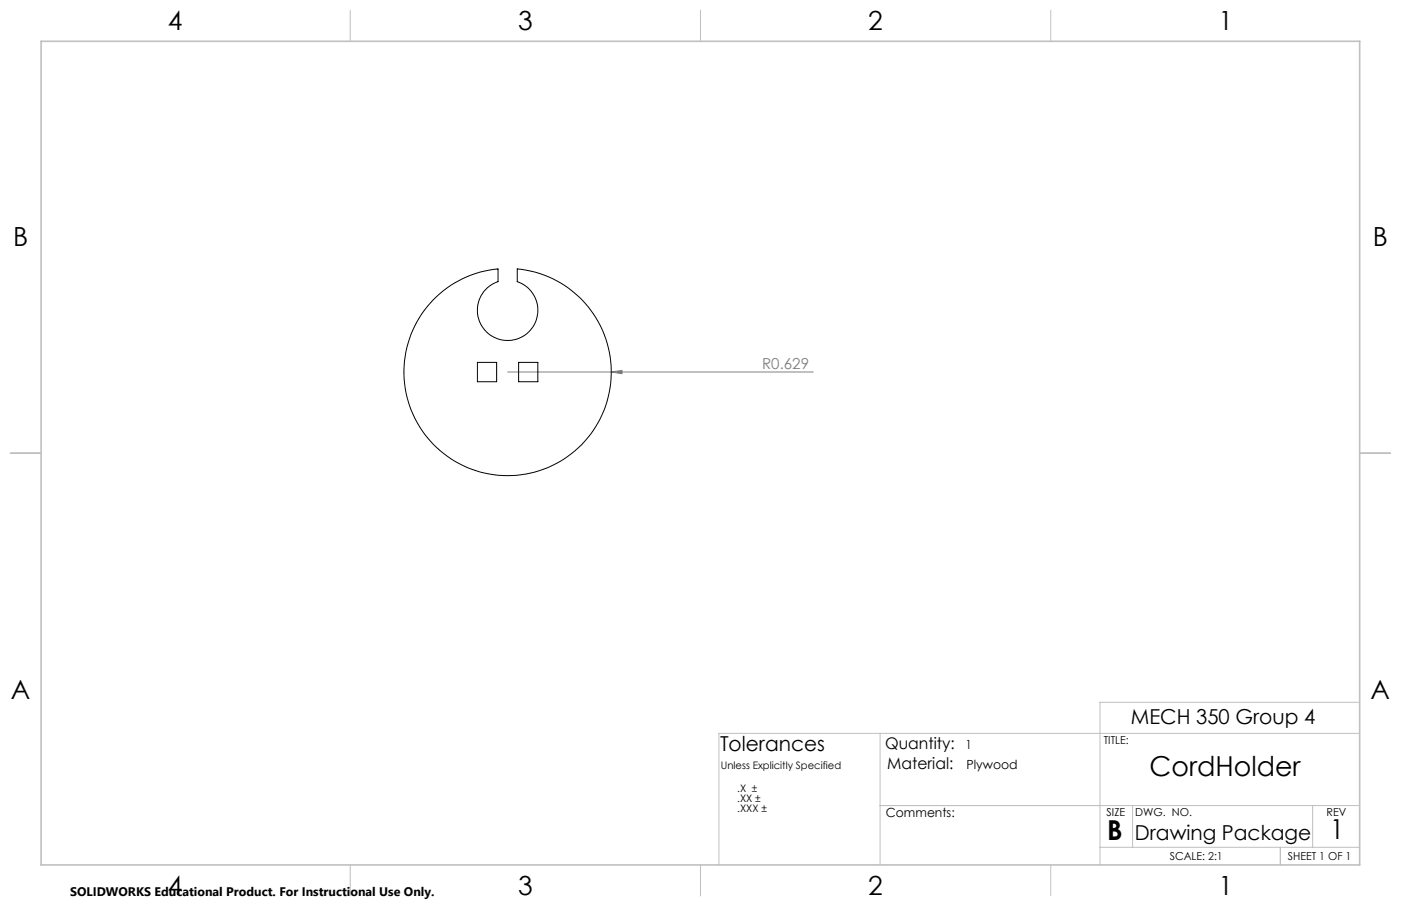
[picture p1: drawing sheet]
<svg xmlns="http://www.w3.org/2000/svg" width="432mm" height="279mm" viewBox="0 0 432 279" stroke-linecap="round" stroke-linejoin="round" font-family="sans-serif">
<path d="M156.5 114.7h94.1M188.4 114.7l3.3-.5v1.1z" fill="none" stroke="#808080" stroke-width=".31"/>
<g fill="none" stroke="#c0c0c0" stroke-width=".31">
<path d="M108 3.2v9.5M215.9 3.2v9.5M323.8 3.2v9.5M3.1 139.7h9.6M419.1 139.7h9.5M419.1 216.6h-80.1v50.1M271.3 226.2v40.5M419.1 226.2h-197.5v40.5M271.3 248.4h147.8M349.1 248.4v12.9M404.6 248.4v12.9M108 266.7v9.6"/>
<path d="M215.9 266.7v9.6M323.8 266.7v9.6M339 261.3h80.1M394.6 261.3v5.4"/>
</g>
<path d="M12.7 12.7h406.4v254h-406.4z" fill="none" stroke="#c0c0c0" stroke-width=".5"/>
<path d="M188.4 114.7l3.3-.5v1.1z" fill="#808080"/>
<path d="M133.5 92.5a31.8 31.8 0 0 1 20-9.6v4a9.3 9.3 0 0 0-4.6 14.3 9.3 9.3 0 0 0 15.1 0 9.3 9.3 0 0 0-4.6-14.3v-4a31.9 31.9 0 0 1 27.3 41.9 31.9 31.9 0 0 1-46.9 17.2 31.9 31.9 0 0 1-6.3-49.5zM147.1 111.8h6v5.9h-6zM159.8 111.8h6v5.9h-6z" fill="none" stroke="#000" stroke-width=".31"/>
<g font-size="8.5">
<text x="354.3" y="239.3">CordHolder</text>
<text x="341.3" y="259">B</text>
<text x="410" y="258.9">1</text>
</g>
<g font-size="8.1">
<text x="51.7" y="9.3">4</text>
<text x="159.7" y="9.3">3</text>
<text x="267.6" y="9.3">2</text>
<text x="375.6" y="9.3">1</text>
<text x="4" y="76">B</text>
<text x="423.1" y="76">B</text>
<text x="3.3" y="215.7">A</text>
<text x="422.4" y="215.7">A</text>
<text x="51.7" y="276">4</text>
<text x="159.7" y="276">3</text>
<text x="267.6" y="276">2</text>
<text x="375.6" y="276">1</text>
</g>
<g font-size="6.3">
<text x="348.5" y="223.4">MECH 350 Group 4</text>
<text x="221.9" y="231.8">Tolerances</text>
<text x="349.8" y="259">Drawing Package</text>
</g>
<g font-size="4.9">
<text x="272.8" y="230.9">Quantity:</text>
<text x="273.5" y="237">Material:</text>
</g>
<text font-size="4.7" fill="#808080" x="234.9" y="113.7">R0.629</text>
<g font-size="3.9">
<text x="297.5" y="230.9">1</text>
<text x="297.9" y="237">Plywood</text>
<text x="273" y="251.9">Comments:</text>
</g>
<text font-size="3.8" x="21.6" y="276.3">SOLIDWORKS Educational Product. For Instructional Use Only.</text>
<g font-size="3.4">
<text x="340.2" y="229.5">TITLE:</text>
<text x="341.1" y="251.6">SIZE</text>
<text x="349.9" y="251.6">DWG. NO.</text>
<text x="408.9" y="251.7">REV</text>
<text x="360.5" y="265.2">SCALE: 2:1</text>
<text x="396.9" y="265.2">SHEET 1 OF 1</text>
</g>
<g font-size="3.2">
<text x="222.2" y="237">Unless Explicitly Specified</text>
<text x="227.2" y="244.1">.X ±</text>
<text x="227.2" y="247.3">.XX ±</text>
<text x="227.2" y="250.4">.XXX ±</text>
</g>
</svg>
